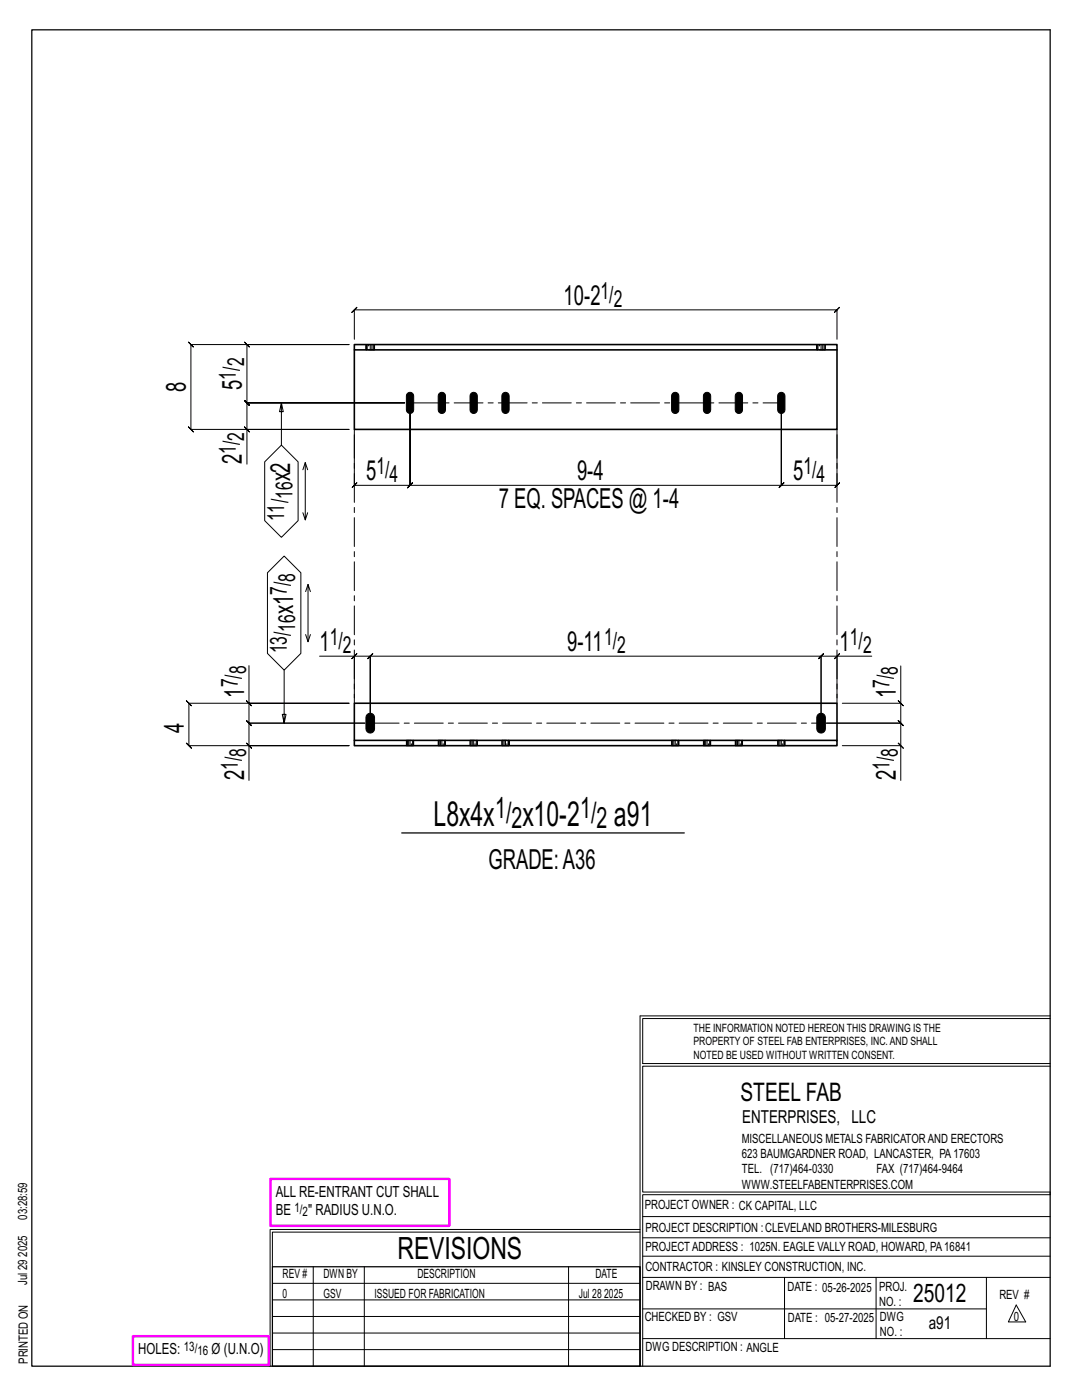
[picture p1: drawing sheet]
<svg xmlns="http://www.w3.org/2000/svg" width="216mm" height="279mm" viewBox="0 0 216 279" stroke-linecap="round" stroke-linejoin="round" font-family="sans-serif">
<g fill="none" stroke="#000" stroke-width=".2">
<path d="M70.7 67.7v-5.9l-.5 .5 1-1-.5 .5h96.3l-.5 .5 1-1-.5 .5v5.9M48.8 85.2l1 1zM49.3 85.7v-5.3l.5 .5-1-1 .5 .5h31.5h-31.5l.5 .5-1-1 .5 .5v-11.6l.5 .5-1-1 .5 .5h20.3h-31.5l-.5-.5 1 1-.5-.5v16.9l-.5-.5 1 1-.5-.5h31.5h-20.3v6.9M52.8 92.2l3.3-3.4 3.4 3.4v11.7l-3.4 3.3-3.3-3.3zM56.1 80.4l-.3 1.8h.7l-.4-1.8v8.4M60.4 93.8l.5-1.5 .5 1.5M60.9 92.3v11.5l.5-1.5M70.7 86.8v10.1l-.5 .5 1-1-.5 .5h11.1l-.5 .5 1-1-.5 .5v-16.5v16.5l-.5 .5 1-1-.5 .5h74.1l-.5 .5 1-1-.5 .5v-16.5v16.5l-.5 .5 1-1-.5 .5h11.1l-.5 .5 1-1-.5 .5v-10.1M53.4 114.3l3.3-3.3 3.3 3.3v16.1l-3.3 3.3-3.3-3.3zM60.4 102.3l.5 1.5M61.5 116.6l-.5 1.5M61.9 118.1l-.4-1.5v11.5"/>
<path d="M49.2 139.8l1 1zM49.7 132.8v7.5h19.9h-31.9l-.5-.5 1 1-.5-.5v8.5l-.5-.5 1 1-.5-.5h31.9h-19.9v7M56.7 133.7v10.6l-.4-1.7h.8l-.4 1.7M61 126.6l.5 1.5 .4-1.5M63.8 131h6.9v8.3M70.7 131l.5-.5-1 1zM70.7 131h3.2l-.5 .5 1-1-.5 .5v13.3v-13.3l-.5 .5 1-1-.5 .5h89.9l-.5 .5 1-1-.5 .5v13.3v-13.3l-.5 .5 1-1-.5 .5h3.2M167 131l.5-.5-1 1zM173.9 131h-6.9v8.3M179.2 139.8l1 1zM179.7 132.9v7.4h-11.6M49.2 148.3l1 1z"/>
<path d="M49.7 140.3v4l-.5-.5 1 1-.5-.5h23.1h-23.1l-.5-.5 1 1-.5-.5v4.5M168.1 148.8h11.6v7M179.2 148.3l1 1zM179.7 140.3v4l-.5-.5 1 1-.5-.5h-14.8h14.8l-.5-.5 1 1-.5-.5v4.5M127.7 202.7v70M127.7 202.7h81.8M209.5 203.3h-81.3v9h81.3M209.5 212.8h-81.3v25.1h81.3v.5h-81.3v34.3M54.4 259.4h73.3M54.4 256.1h73.3M62.5 252.8v19.9M72.7 252.8v19.9"/>
<path d="M113.4 252.8v19.9M127.7 245.4h-73.8v27.3M127.7 245.9h-73.3v6.9M128.2 242.8h81.3M128.2 254.9h81.3M128.2 250.7h81.3M128.2 247h81.3M156.5 254.9v12.2M174.8 254.9v12.2M196.8 254.9v12.2M54.4 269.3h73.3M54.4 266h73.3"/>
<path d="M54.4 262.7h73.3M128.2 261.2h68.6M128.2 267.1h81.3M202.8 260.4l1.9 3.4h-3.5z"/>
</g>
<path d="M6.3 6h203.2v266.7h-203.2zM80.2 166.2h56.3M54.4 252.8h73.3v19.9h-73.3z" fill="none" stroke="#000" stroke-width=".25"/>
<path d="M54 235.3h35.6v9.3h-35.6zM26.5 266.7h27.1v5.7h-27.1z" fill="none" stroke="#f0f" stroke-width=".5"/>
<path d="M81.3 78.5a.73 .73 0 0 1 .8-.2 .73 .73 0 0 1 .4 .7v2.8a.73 .73 0 0 1-.7 .7 .73 .73 0 0 1-.7-.7v-2.8zM87.7 78.5a.73 .73 0 0 1 .7-.2 .73 .73 0 0 1 .5 .7v2.8a.73 .73 0 0 1-.7 .7 .73 .73 0 0 1-.8-.7v-2.8zM94 78.5a.73 .73 0 0 1 .8-.2 .73 .73 0 0 1 .4 .7v2.8a.73 .73 0 0 1-.7 .7 .73 .73 0 0 1-.7-.7v-2.8zM100.4 78.5a.73 .73 0 0 1 .7-.2 .73 .73 0 0 1 .5 .7v2.8a.73 .73 0 0 1-.7 .7 .73 .73 0 0 1-.8-.7v-2.8zM134.2 78.5a.73 .73 0 0 1 .8-.2 .73 .73 0 0 1 .5 .7v2.8a.73 .73 0 0 1-.8 .7 .73 .73 0 0 1-.7-.7v-2.8zM140.6 78.5a.73 .73 0 0 1 .8-.2 .73 .73 0 0 1 .4 .7v2.8a.73 .73 0 0 1-.7 .7 .73 .73 0 0 1-.7-.7v-2.8zM146.9 78.5a.73 .73 0 0 1 .8-.2 .73 .73 0 0 1 .5 .7v2.8a.73 .73 0 0 1-.8 .7 .73 .73 0 0 1-.7-.7v-2.8zM155.4 78.5a.73 .73 0 0 1 .8-.2 .73 .73 0 0 1 .4 .7v2.8a.73 .73 0 0 1-.7 .7 .73 .73 0 0 1-.7-.7v-2.8zM73.3 142.6a.86 .86 0 0 1 .9-.2 .86 .86 0 0 1 .5 .8v2.2a.86 .86 0 0 1-.8 .9 .86 .86 0 0 1-.9-.9v-2.2zM163.2 142.6a.86 .86 0 0 1 1-.2 .86 .86 0 0 1 .5 .8v2.2a.86 .86 0 0 1-.9 .9 .86 .86 0 0 1-.8-.9v-2.2z" fill="#000" stroke="#000" stroke-width=".2"/>
<path d="M70.7 68.8h96.3v1h-96.3zM70.7 69.8v15.9h96.3v-15.9M70.7 147.8h96.3v1h-96.3zM70.7 147.8v-7.5h96.3v7.5" fill="none" stroke="#000" stroke-width=".32"/>
<g fill="none" stroke="#000" stroke-width=".2" stroke-dasharray="2 1.4">
<path d="M73 68.8l.1 1zM73.1 68.8h.2M73.5 68.8h-.2v1h-.2M73.5 69.8h.4v-1h-.4v1h-.2M73.9 68.8h.3v1h-.3M74.2 68.8h.3v1h-.3M74.5 68.8h.2v1h-.2M74.7 68.8v1M163 68.8v1zM163 68.8h.2M163.5 68.8h-.3v1h-.2M163.5 69.8h.3v-1h-.3v1h-.3"/>
<path d="M163.8 68.8h.4v1h-.4M164.2 68.8h.2v1h-.2M164.4 68.8h.2v1h-.2M164.6 68.8v1M81.1 148.8v-1.1M81.3 148.8h-.2v-1.1h.2M81.5 148.8h-.2v-1.1h.2M81.8 148.8h-.3v-1.1h.3M82.1 148.8h.2v-1.1h.2M82.1 147.7h-.3v1.1h.3v-1.1h.2M82.5 147.7v1.1zM82.5 148.8h-.2"/>
<path d="M87.5 148.8v-1.1M87.7 148.8h-.2v-1.1h.2M87.9 148.8h-.2v-1.1h.2M88.2 148.8h-.3v-1.1h.3M88.4 148.8h.3v-1.1h.1M88.4 147.7h-.2v1.1h.2v-1.1h.3M88.8 147.7l.1 1.1zM88.8 148.8h-.1M93.8 148.8v-1.1M94 148.8h-.2v-1.1h.2M94.2 148.8h-.2v-1.1h.2M94.5 148.8h-.3v-1.1h.3"/>
<path d="M94.8 148.8h.2v-1.1h.2M94.8 147.7h-.3v1.1h.3v-1.1h.2M95.2 147.7v1.1zM95.2 148.8h-.2M100.2 148.8v-1.1M100.4 148.8h-.2v-1.1h.2M100.6 148.8h-.2v-1.1h.2M100.9 148.8h-.3v-1.1h.3M101.1 148.8h.3v-1.1h.1M101.1 147.7h-.2v1.1h.2v-1.1h.3M101.5 147.7l.1 1.1zM101.5 148.8h-.1"/>
<path d="M134.1 148.8v-1.1M134.2 148.8h-.1v-1.1h.1M134.5 148.8h-.3v-1.1h.3M134.7 148.8h-.2v-1.1h.2M135 148.8h.2v-1.1h.2M135 147.7h-.3v1.1h.3v-1.1h.2M135.4 147.7l.1 1.1zM135.4 148.8h-.2M140.4 148.8v-1.1M140.6 148.8h-.2v-1.1h.2M140.8 148.8h-.2v-1.1h.2M141.1 148.8h-.3v-1.1h.3"/>
<path d="M141.4 148.8h.2v-1.1h.2M141.4 147.7h-.3v1.1h.3v-1.1h.2M141.8 147.7v1.1zM141.8 148.8h-.2M146.8 148.8v-1.1M146.9 148.8h-.1v-1.1h.1M147.2 148.8h-.3v-1.1h.3M147.4 148.8h-.2v-1.1h.2M147.7 148.8h.2v-1.1h.2M147.7 147.7h-.3v1.1h.3v-1.1h.2M148.1 147.7l.1 1.1zM148.1 148.8h-.2"/>
<path d="M155.2 148.8v-1.1M155.4 148.8h-.2v-1.1h.2M155.6 148.8h-.2v-1.1h.2M155.9 148.8h-.3v-1.1h.3M156.2 148.8h.2v-1.1h.2M156.2 147.7h-.3v1.1h.3v-1.1h.2M156.6 147.7v1.1zM156.6 148.8h-.2"/>
</g>
<path d="M70.7 85.7v54.6M81.8 80.4h74.1M167 85.7v54.6M73.9 144.3h89.9" fill="none" stroke="#000" stroke-width=".2" stroke-dasharray="5.8 1 1 1"/>
<g font-size="6.9">
<text x="86.5" y="164.8">L8x4x</text>
<text x="104.3" y="164.8">x10-2</text>
<text x="122.5" y="164.8">a91</text>
</g>
<text font-size="6.1" x="79.3" y="251.3">REVISIONS</text>
<g font-size="5.9">
<text x="98.8" y="163.2">1/</text>
<text x="102.1" y="165.3">2</text>
<text x="115.8" y="163.2">1/</text>
<text x="119" y="165.3">2</text>
</g>
<g font-size="5.5">
<text x="112.5" y="60.8">10-2</text>
<text x="48.3" y="77.8" transform="rotate(-90 48.3 77.8)">5</text>
<text x="37.1" y="78.3" transform="rotate(-90 37.1 78.3)">8</text>
<text x="48.3" y="92.6" transform="rotate(-90 48.3 92.6)">2</text>
<text x="73.1" y="95.9">5</text>
<text x="115.1" y="95.9">9-4</text>
<text x="158.3" y="95.9">5</text>
<text x="57.9" y="96.1" transform="rotate(-90 57.9 96.1)">x2</text>
<text x="99.5" y="101.4">7 EQ. SPACES @ 1-4</text>
<text x="58.5" y="122.6" transform="rotate(-90 58.5 122.6)">x1</text>
<text x="63.8" y="130">1</text>
<text x="113.1" y="130">9-11</text>
<text x="167.5" y="130">1</text>
<text x="48.7" y="139.2" transform="rotate(-90 48.7 139.2)">1</text>
<text x="178.7" y="139.3" transform="rotate(-90 178.7 139.3)">1</text>
<text x="36.7" y="146.3" transform="rotate(-90 36.7 146.3)">4</text>
<text x="48.7" y="155.8" transform="rotate(-90 48.7 155.8)">2</text>
<text x="178.7" y="155.8" transform="rotate(-90 178.7 155.8)">2</text>
<text x="97.5" y="173.5">GRADE:A36</text>
</g>
<g font-size="5.1">
<text x="147.8" y="219.8">STEEL FAB</text>
<text x="182.2" y="259.9">25012</text>
</g>
<g font-size="4.7">
<text x="119.8" y="59.6">1/</text>
<text x="122.5" y="61.3">2</text>
<text x="47" y="75.7" transform="rotate(-90 47 75.7)">1/</text>
<text x="48.7" y="73.1" transform="rotate(-90 48.7 73.1)">2</text>
<text x="48.7" y="88" transform="rotate(-90 48.7 88)">2</text>
<text x="47" y="90.6" transform="rotate(-90 47 90.6)">1/</text>
<text x="75.1" y="94.6">1/</text>
<text x="160.3" y="94.6">1/</text>
<text x="58.3" y="99.5" transform="rotate(-90 58.3 99.5)">16</text>
<text x="77.7" y="96.3">4</text>
<text x="162.9" y="96.3">4</text>
<text x="56.7" y="103.9" transform="rotate(-90 56.7 103.9)">11/</text>
<text x="57.2" y="118.7" transform="rotate(-90 57.2 118.7)">7/</text>
<text x="58.9" y="116.1" transform="rotate(-90 58.9 116.1)">8</text>
<text x="57.2" y="130.4" transform="rotate(-90 57.2 130.4)">13/</text>
<text x="58.9" y="126" transform="rotate(-90 58.9 126)">16</text>
<text x="65.8" y="128.7">1/</text>
<text x="68.4" y="130.4">2</text>
<text x="120.5" y="128.7">1/</text>
<text x="123.1" y="130.4">2</text>
<text x="169.6" y="128.7">1/</text>
<text x="172.2" y="130.4">2</text>
<text x="47.4" y="137.2" transform="rotate(-90 47.4 137.2)">7/</text>
<text x="49.1" y="134.6" transform="rotate(-90 49.1 134.6)">8</text>
<text x="177.5" y="137.3" transform="rotate(-90 177.5 137.3)">7/</text>
<text x="179.2" y="134.6" transform="rotate(-90 179.2 134.6)">8</text>
<text x="47.4" y="153.7" transform="rotate(-90 47.4 153.7)">1/</text>
<text x="49.1" y="151.1" transform="rotate(-90 49.1 151.1)">8</text>
<text x="177.5" y="153.7" transform="rotate(-90 177.5 153.7)">1/</text>
<text x="179.2" y="151.1" transform="rotate(-90 179.2 151.1)">8</text>
</g>
<g font-size="3.6">
<text x="148.1" y="224.1">ENTERPRISES, LLC</text>
<text x="185.3" y="265.2">a91</text>
</g>
<g font-size="3.1">
<text x="55" y="238.9">ALL RE-ENTRANT CUT SHALL</text>
<text x="55" y="242.5">BE</text>
<text x="61.5" y="242.5">&quot; RADIUS U.N.O.</text>
<text x="27.6" y="270.2">HOLES:</text>
<text x="42.2" y="270.2">Ø (U.N.O)</text>
</g>
<g font-size="2.6">
<text x="58.8" y="241.8">1/</text>
<text x="60.4" y="242.7">2</text>
<text x="36.7" y="269.6">13/</text>
<text x="39.4" y="270.5">16</text>
</g>
<g font-size="2.5">
<text x="148" y="231.2">623 BAUMGARDNER ROAD, LANCASTER, PA17603</text>
<text x="148" y="228.1">MISCELLANEOUS METALS FABRICATORAND ERECTORS</text>
<text x="148" y="237.2">WWW.STEELFABENTERPRISES.COM</text>
<text x="148" y="234.2">TEL. (717)464-0330</text>
<text x="174.9" y="234.2">FAX (717)464-9464</text>
<text x="5.4" y="243.4" transform="rotate(-90 5.4 243.4)">03:28:59</text>
<text x="128.7" y="241.3">PROJECT OWNER : CK CAPITAL, LLC</text>
<text x="128.8" y="246">PROJECT DESCRIPTION :CLEVELAND BROTHERS-MILESBURG</text>
<text x="5.4" y="250.8" transform="rotate(-90 5.4 250.8)">2025</text>
<text x="128.8" y="249.7">PROJECTADDRESS : 1025N. EAGLE VALLY ROAD, HOWARD, PA16841</text>
<text x="5.4" y="256.5" transform="rotate(-90 5.4 256.5)">Jul 29</text>
<text x="56.4" y="255">REV #</text>
<text x="64.5" y="255">DWN BY</text>
<text x="83.3" y="255">DESCRIPTION</text>
<text x="118.8" y="255">DATE</text>
<text x="128.8" y="253.7">CONTRACTOR : KINSLEY CONSTRUCTION, INC.</text>
<text x="128.9" y="257.5">DRAWN BY : BAS</text>
<text x="157.1" y="257.6">DATE : 05-26-2025</text>
<text x="175.4" y="257.7">PROJ.</text>
<text x="56.4" y="259">0</text>
<text x="64.5" y="259">GSV</text>
<text x="74.7" y="259">ISSUED FOR FABRICATION</text>
<text x="115.5" y="259">Jul 28</text>
<text x="120.6" y="259">2025</text>
<text x="128.6" y="263.7">CHECKED BY : GSV</text>
<text x="157.2" y="263.7">DATE : 05-27-2025</text>
<text x="175.4" y="260.7">NO. :</text>
<text x="175.6" y="263.7">DWG</text>
<text x="199.4" y="259.2">REV #</text>
<text x="202.3" y="263.7">0</text>
<text x="128.8" y="269.7">DWG DESCRIPTION : ANGLE</text>
<text x="175.6" y="266.7">NO. :</text>
<text x="5.5" y="272.2" transform="rotate(-90 5.5 272.2)">PRINTED ON</text>
</g>
<g font-size="2.3">
<text x="138.4" y="208.6">PROPERTY OF STEEL FAB ENTERPRISES, INC.AND SHALL</text>
<text x="138.4" y="205.9">THE INFORMATION NOTED HEREON THIS DRAWING IS THE</text>
<text x="138.4" y="211.3">NOTED BE USED WITHOUT WRITTEN CONSENT.</text>
</g>
</svg>
